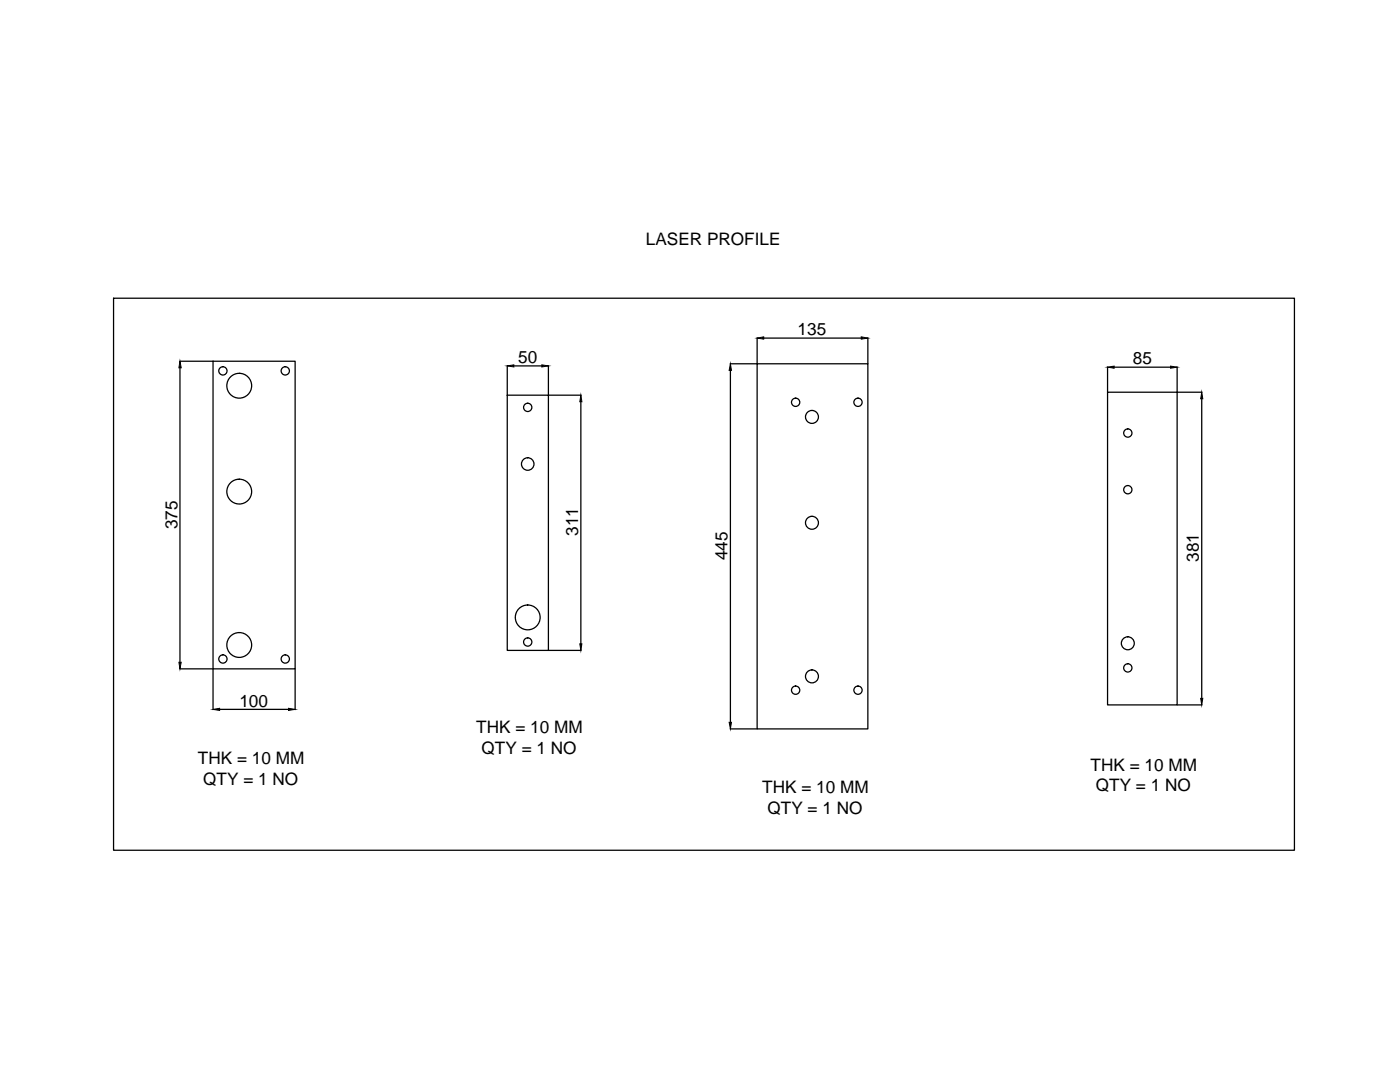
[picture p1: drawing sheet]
<svg xmlns="http://www.w3.org/2000/svg" width="279mm" height="216mm" viewBox="0 0 279 216" stroke-linecap="round" stroke-linejoin="round" font-family="sans-serif">
<!-- layer: 0 -->
<g fill="none" stroke="#000" stroke-width=".25">
<path d="M22.7 59.5h235.6v110.2h-235.6zM35.9 72.1h6.6M35.9 73.4v58.8M42.5 72.1h16.4v61.4h-16.4zM101.2 78.9h8.2v50.9h-8.2zM101.2 73v5.9M102.5 73h5.6M109.4 73v5.9h6.6M145.7 72.6h5.4M145.8 73.9v70.2M151.1 72.6h22.1v72.8h-22.1zM151.1 67.4v5.2"/>
<path d="M152.4 67.5h19.5M173.2 67.4v5.2M221 78.3h13.9v62.4h-13.9zM221 73.2v5.1M222.3 73.3h11.3M234.9 73.2v5.1M235 78.3h4.9M239.8 79.6v59.7M115.9 80.2v48.3M35.9 133.5h6.6v8.1M58.9 133.5v8.1M109.4 129.8h6.6"/>
<path d="M43.8 141.5h13.8M145.7 145.4h5.4M235 140.7h4.9"/>
<circle cx="44.5" cy="74" r=".83"/>
<circle cx="47.7" cy="77" r="2.48"/>
<circle cx="56.9" cy="74" r=".83"/>
<circle cx="47.7" cy="98.1" r="2.48"/>
<circle cx="105.3" cy="92.6" r="1.25"/>
<circle cx="105.3" cy="81.3" r=".83"/>
<circle cx="158.8" cy="80.3" r=".83"/>
<circle cx="162" cy="83.2" r="1.29"/>
<circle cx="171.2" cy="80.3" r=".83"/>
<circle cx="225.1" cy="97.7" r=".83"/>
<circle cx="225.1" cy="86.4" r=".83"/>
<circle cx="162" cy="104.3" r="1.29"/>
<circle cx="44.5" cy="131.5" r=".83"/>
<circle cx="47.7" cy="128.7" r="2.48"/>
<circle cx="56.9" cy="131.5" r=".83"/>
<circle cx="105.3" cy="123.2" r="2.48"/>
<circle cx="105.3" cy="128.1" r=".83"/>
<circle cx="158.8" cy="137.7" r=".83"/>
<circle cx="162" cy="135" r="1.29"/>
<circle cx="171.2" cy="137.7" r=".83"/>
<circle cx="225.1" cy="128.4" r="1.29"/>
<circle cx="225.1" cy="133.3" r=".83"/>
</g>
<g fill="#000" stroke="#000" stroke-width=".2">
<path d="M35.9 72.1l.3 1.3h-.5zM101.2 73l1.3-.2v.4zM108.1 72.8l1.3 .2-1.3 .2zM145.8 72.6l.2 1.3h-.5zM151.1 67.5l1.3-.3v.5zM171.9 67.2l1.3 .3-1.3 .2zM221 73.3l1.3-.2v.4zM233.6 73.1l1.3 .2-1.3 .2zM239.8 78.3l.2 1.3h-.4zM115.9 78.9l.2 1.3h-.4zM35.7 132.2h.5l-.3 1.3zM115.7 128.5h.4l-.2 1.3z"/>
<path d="M239.6 139.3h.4l-.2 1.4zM42.5 141.5l1.3-.2v.5zM57.6 141.3l1.3 .2-1.3 .3zM145.5 144.1h.5l-.2 1.3z"/>
</g>
<g font-size="3.4">
<text x="128.9" y="48.8">LASER PROFILE</text>
<text x="159.2" y="66.9">135</text>
<text x="103.4" y="72.5">50</text>
<text x="226.1" y="72.7">85</text>
<text x="35.4" y="105.6" transform="rotate(-90 35.4 105.6)">375</text>
<text x="115.4" y="106.9" transform="rotate(-90 115.4 106.9)">311</text>
<text x="145.2" y="111.8" transform="rotate(-90 145.2 111.8)">445</text>
<text x="239.3" y="112.1" transform="rotate(-90 239.3 112.1)">381</text>
<text x="47.8" y="141">100</text>
<text x="95.1" y="146.3">THK = 10 MM</text>
<text x="39.5" y="152.5">THK = 10 MM</text>
<text x="96.1" y="150.4">QTY = 1 NO</text>
<text x="217.6" y="153.8">THK = 10 MM</text>
<text x="40.6" y="156.7">QTY = 1 NO</text>
<text x="152.1" y="158.2">THK = 10 MM</text>
<text x="218.7" y="157.9">QTY = 1 NO</text>
<text x="153.2" y="162.4">QTY = 1 NO</text>
</g>
</svg>
